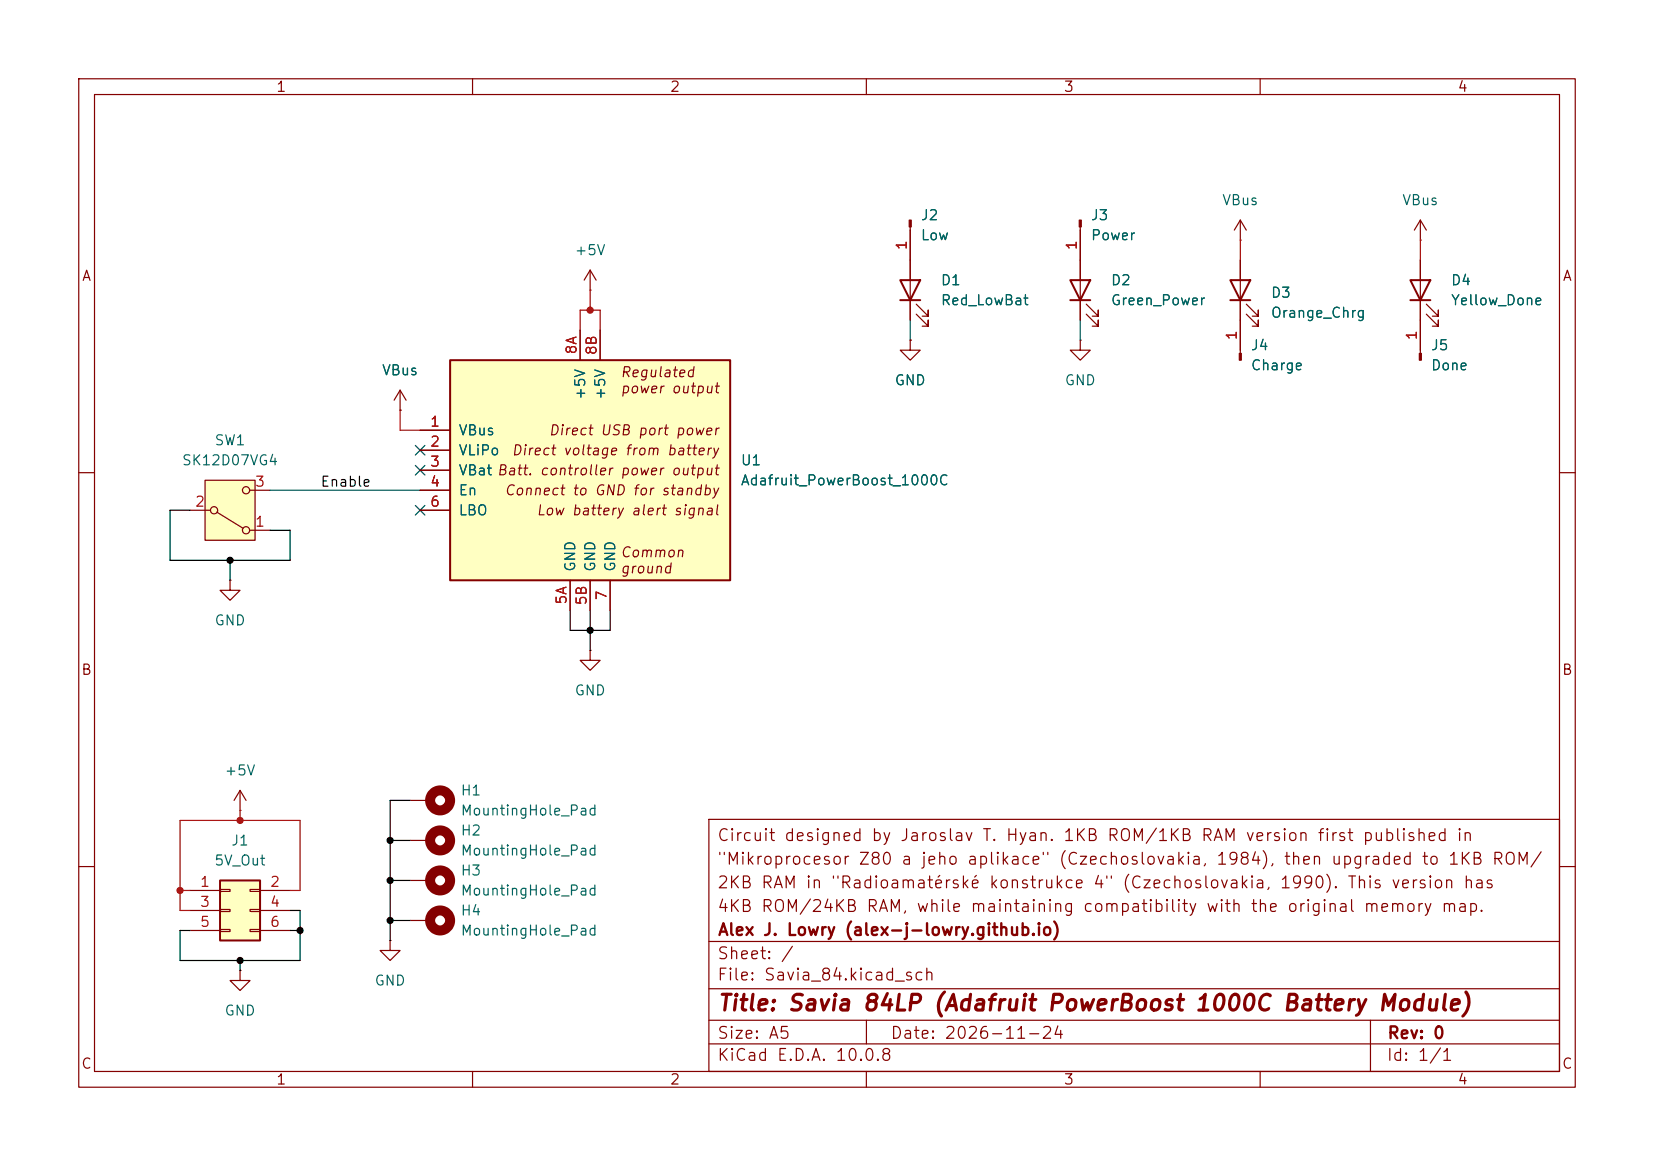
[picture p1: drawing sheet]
<svg xmlns="http://www.w3.org/2000/svg" width="210mm" height="148mm" viewBox="0 0 210 148" stroke-linecap="round" stroke-linejoin="round" font-family="sans-serif">
<g fill="none" stroke="#840000" stroke-width=".15">
<path d="M10 10h190v128h-190zM12 12h186v124h-186zM60 10v2M110 10v2M160 10v2M74.9 36.8h.1M74.9 34.3l-.7 1.3M74.9 34.3l.8 1.3M74.9 34.3v2.5M157.5 30.5h.1M157.5 27.9v2.6M157.5 33v7.6"/>
<path d="M157.5 27.9l-.8 1.3M157.5 27.9l.7 1.3M158.2 39.9l1.6 1.5v-.8v.8h-.8M158.2 38.6l1.6 1.5v-.7v.7h-.8M180.3 30.5h.1M180.3 27.9l-.7 1.3M180.3 27.9l.8 1.3M180.3 27.9v2.6M180.3 33v11.9M181.1 39.9l1.5 1.5v-.8v.8h-.7M181.1 38.6l1.5 1.5v-.7v.7h-.7M50.8 52.1h.1"/>
<path d="M50.8 49.5l-.8 1.3M50.8 49.5l.8 1.3M50.8 49.5v2.6M10 60h2M198 60h2M10 110h2M30.5 102.9h.1M30.5 100.3l-.8 1.3M30.5 100.3l.7 1.3M30.5 100.3v2.6M90 104h108v32h-108zM90 119.5h108"/>
<path d="M198 110h2M30.5 123.2v1.3h1.2l-1.2 1.2-1.3-1.2h1.3M30.5 123.2h.1M60 136v2M90 132.5h108M90 129.5h108M90 125.5h108M110 136v2M110 129.5v3M160 136v2M174 129.5v6.5"/>
</g>
<path d="M156.2 35.6h2.5l-1.2 2.5zM156.2 38.1h2.5M179.1 35.6h2.5l-1.3 2.5zM179.1 38.1h2.5" fill="none" stroke="#840000" stroke-width=".25"/>
<path d="M180.2 44.9h.3v.8h-.3z" fill="#840000" stroke="#840000" stroke-width=".15"/>
<path d="M57.1 45.7h35.6v28h-35.6z" fill="#ffffc2"/>
<path d="M57.1 45.7h35.6v28h-35.6z" fill="none" stroke="#840000" stroke-width=".25"/>
<path d="M53.3 54.6h3.8M53.3 57.2h3.8M53.3 59.7h3.8M73.7 41.9v3.8M76.2 41.9v3.8M115.6 43.2v1.3h1.2l-1.2 1.2-1.3-1.2h1.3M115.6 43.2h.1M53.3 62.2h3.8M53.3 64.8h3.8M72.4 73.7v3.8M74.9 73.7v3.8M77.5 73.7v3.8" fill="none" stroke="#840000" stroke-width=".15"/>
<path d="M27.9 111.8h5.1v7.6h-5.1z" fill="#ffffc2"/>
<path d="M114.3 35.6h2.5l-1.2 2.5zM114.3 38.1h2.5M135.9 35.6h2.5l-1.2 2.5zM135.9 38.1h2.5M27.9 111.8h5.1v7.6h-5.1z" fill="none" stroke="#840000" stroke-width=".25"/>
<g fill="none" stroke="#840000" stroke-width=".15">
<path d="M115.6 28.8v11.8M116.3 39.9l1.6 1.5v-.8v.8h-.8M116.3 38.6l1.6 1.5v-.7v.7h-.8M137.2 28.8v11.8M137.9 39.9l1.5 1.5v-.8v.8h-.7M137.9 38.6l1.5 1.5v-.7v.7h-.7M137.2 43.2v1.3h1.2l-1.2 1.2-1.3-1.2h1.3M137.2 43.2h.1M157.5 40.6v4.3M29.2 73.7v1.2h1.3l-1.3 1.3-1.3-1.3h1.3M29.2 73.7h.1M24.1 113h3.8"/>
<path d="M24.1 115.6h3.8M24.1 118.1h3.8M27.9 112.9h1.3v.3h-1.3zM27.9 115.4h1.3v.3h-1.3zM27.9 118h1.3v.2h-1.3zM31.7 112.9h1.3v.3h-1.3zM31.7 115.4h1.3v.3h-1.3zM31.7 118h1.3v.2h-1.3zM33 113h3.8M33 115.6h3.8M33 118.1h3.8M52.1 101.6h2.5"/>
</g>
<g fill="#840000" stroke="#840000" stroke-width=".15">
<path d="M115.4 27.9h.3v.9h-.3z"/>
<path d="M137 27.9h.3v.9h-.3z"/>
<path d="M157.4 44.9h.2v.8h-.2z"/>
</g>
<circle cx="55.9" cy="101.6" r="1.27" fill="none" stroke="#840000" stroke-width="1.3"/>
<path d="M26 61h6.4v7.6h-6.4z" fill="#ffffc2"/>
<g fill="none" stroke="#840000" stroke-width=".15">
<path d="M115.6 29.2v6.4M115.6 38.1v2.5M137.2 29.2v6.4M137.2 38.1v2.5M157.5 33v2.6M157.5 38.1v6.4M180.3 33v2.6M180.3 38.1v6.4M50.8 52.1h.1M53.3 54.6h3.8M53.3 57.2h3.8M53.3 59.7h3.8"/>
<path d="M73.7 41.9v3.8M76.2 41.9v3.8M115.6 43.2h.1M24.1 64.8h2.6M26 61h6.4v7.6h-6.4zM27.6 65l3.3 2.1M31.7 67.3h2.6M31.7 62.2h2.6M53.3 64.8h3.8M53.3 62.2h3.8M72.4 73.7v3.8M74.9 73.7v3.8"/>
<path d="M77.5 73.7v3.8M74.9 82.6v1.2h1.3l-1.3 1.3-1.2-1.3h1.2M74.9 82.6h.1M49.5 119.4v1.3h1.3l-1.3 1.2-1.2-1.2h1.2M49.5 119.4h.1M52.1 106.7h2.5M52.1 116.8h2.5M52.1 111.8h2.5"/>
<circle cx="27.2" cy="64.8" r=".46"/>
<circle cx="31.2" cy="67.3" r=".46"/>
<circle cx="31.2" cy="62.2" r=".46"/>
</g>
<g fill="none" stroke="#840000" stroke-width="1.3">
<circle cx="55.9" cy="116.8" r="1.27"/>
<circle cx="55.9" cy="111.8" r="1.27"/>
<circle cx="55.9" cy="106.7" r="1.27"/>
</g>
<path d="M115.6 40.6v2.6M137.2 40.6v2.6M34.3 62.2h19" fill="none" stroke="#009600" stroke-width=".15"/>
<path d="M24.1 64.8h-2.5v6.3h15.2v-3.8h-2.5M29.2 71.1v2.6M72.4 77.5v2.5h5.1v-2.5M74.9 77.5v5.1M36.8 115.6h1.3v6.3h-15.2v-3.8h1.2M36.8 118.1h1.3M49.5 106.7h2.6M49.5 116.8h2.6M49.5 111.8h2.6M52.1 101.6h-2.6v17.8M30.5 121.9v1.3" fill="none" stroke="#000" stroke-width=".15"/>
<path d="M74.9 36.8v2.6M73.7 41.9v-2.5h2.5v2.5M22.9 113h1.2M30.5 102.9v1.2M36.8 113h1.3v-8.9h-15.2v11.5h1.2" fill="none" stroke="#bf0000" stroke-width=".15"/>
<path d="M157.5 30.5v2.5M180.3 30.5v2.5M50.8 52.1v2.5h2.5" fill="none" stroke="#f00000" stroke-width=".15"/>
<path d="M52.7 59.1l1.2 1.2M52.7 56.5l1.2 1.3M53.9 59.1l-1.2 1.2M53.9 56.5l-1.2 1.3M52.7 64.2l1.2 1.2M53.9 64.2l-1.2 1.2" fill="none" stroke="#000084" stroke-width=".15"/>
<g fill="#000">
<circle cx="29.2" cy="71.1" r=".46"/>
<circle cx="74.9" cy="80" r=".46"/>
</g>
<circle cx="74.9" cy="39.4" r=".46" fill="#bf0000"/>
<circle cx="30.5" cy="121.9" r=".46" fill="#000"/>
<g fill="#bf0000">
<circle cx="22.9" cy="113" r=".46"/>
<circle cx="30.5" cy="104.1" r=".46"/>
</g>
<g fill="#000">
<circle cx="38.1" cy="118.1" r=".46"/>
<circle cx="49.5" cy="111.8" r=".46"/>
<circle cx="49.5" cy="106.7" r=".46"/>
<circle cx="49.5" cy="116.8" r=".46"/>
</g>
<text font-size="2" fill="#840000" x="91" y="128.8">Title: Savia 84LP (Adafruit PowerBoost 1000C Battery Module)</text>
<g font-size="1.5" fill="#840000">
<text x="91" y="107.1">Circuit designed by Jaroslav T. Hyan. 1KB ROM/1KB RAM version first published in</text>
<text x="91" y="113.1">2KB RAM in &quot;Radioamatérské konstrukce 4&quot; (Czechoslovakia, 1990). This version has</text>
<text x="91" y="110.1">&quot;Mikroprocesor Z80 a jeho aplikace&quot; (Czechoslovakia, 1984), then upgraded to 1KB ROM/</text>
<text x="91" y="116.1">4KB ROM/24KB RAM, while maintaining compatibility with the original memory map.</text>
<text x="91.1" y="119.1">Alex J. Lowry (alex-j-lowry.github.io)</text>
<text x="91" y="124.8">File: Savia_84.kicad_sch</text>
<text x="91" y="122.1">Sheet: /</text>
<text x="91" y="135">KiCad E.D.A. 10.0.8</text>
<text x="91" y="132.2">Size: A5</text>
<text x="113" y="132.2">Date: 2026-11-24</text>
<text x="176" y="135">Id: 1/1</text>
<text x="176.1" y="132.2">Rev: 0</text>
</g>
<g font-size="1.3" fill="#840000">
<text x="35" y="12">1</text>
<text x="85" y="12">2</text>
<text x="135" y="12">3</text>
<text x="185" y="12">4</text>
<text x="10.3" y="36">A</text>
<text x="198.3" y="36">A</text>
<text x="78.7" y="48.2">Regulated</text>
<text x="78.7" y="50.2">power output</text>
<text x="64.9" y="58.1">Direct voltage from battery</text>
<text x="69.6" y="55.6">Direct USB port power</text>
<text x="63.9" y="63.2">Connect to GND for standby</text>
<text x="68" y="65.7">Low battery alert signal</text>
<text x="68.4" y="60.7">controller power output</text>
<text x="78.7" y="71.1">Common</text>
<text x="78.7" y="73.1">ground</text>
<text x="10.2" y="86">B</text>
<text x="198.2" y="86">B</text>
<text x="10.2" y="136">C</text>
<text x="35" y="138">1</text>
<text x="85" y="138">2</text>
<text x="135" y="138">3</text>
<text x="185" y="138">4</text>
<text x="198.2" y="136">C</text>
</g>
<g font-size="1.3" fill="#006464">
<text x="116.8" y="28.3">J2</text>
<text x="138.4" y="28.3">J3</text>
<text x="155.1" y="26.4">VBus</text>
<text x="177.9" y="26.4">VBus</text>
<text x="72.9" y="32.7">+5V</text>
<text x="116.8" y="30.8">Low</text>
<text x="138.4" y="30.8">Power</text>
<text x="119.4" y="36.5">D1</text>
<text x="119.4" y="39.1">Red_LowBat</text>
<text x="141" y="36.5">D2</text>
<text x="141" y="39.1">Green_Power</text>
<text x="161.3" y="38.1">D3</text>
<text x="161.3" y="40.7">Orange_Chrg</text>
<text x="184.1" y="36.5">D4</text>
<text x="184.1" y="39.1">Yellow_Done</text>
<text x="48.4" y="48">VBus</text>
<text x="158.7" y="44.8">J4</text>
<text x="158.7" y="47.3">Charge</text>
<text x="181.6" y="44.8">J5</text>
<text x="181.6" y="47.3">Done</text>
<text x="74.6" y="50.8" transform="rotate(-90 74.6 50.8)">+5V</text>
<text x="77.2" y="50.8" transform="rotate(-90 77.2 50.8)">+5V</text>
<text x="113.5" y="49.2">GND</text>
<text x="135.1" y="49.2">GND</text>
<text x="23" y="59.4">SK12D07VG4</text>
<text x="27.1" y="56.8">SW1</text>
<text x="58.1" y="55.6">VBus</text>
<text x="58.1" y="58.1">VLiPo</text>
<text x="94" y="59.4">U1</text>
<text x="58.1" y="60.7">VBat Batt.</text>
<text x="58.1" y="63.2">En</text>
<text x="58.1" y="65.7">LBO</text>
<text x="58.1" y="60.7">VBat</text>
<text x="94" y="61.9">Adafruit_PowerBoost_1000C</text>
<text x="73.4" y="72.7" transform="rotate(-90 73.4 72.7)">GND</text>
<text x="75.9" y="72.7" transform="rotate(-90 75.9 72.7)">GND</text>
<text x="78.4" y="72.7" transform="rotate(-90 78.4 72.7)">GND</text>
<text x="27.1" y="79.7">GND</text>
<text x="72.9" y="88.6">GND</text>
<text x="28.4" y="98.8">+5V</text>
<text x="58.4" y="101.3">H1</text>
<text x="29.3" y="107.6">J1</text>
<text x="58.4" y="103.8">MountingHole_Pad</text>
<text x="58.4" y="106.4">H2</text>
<text x="27.1" y="110.2">5V_Out</text>
<text x="58.4" y="108.9">MountingHole_Pad</text>
<text x="58.4" y="111.5">H3</text>
<text x="58.4" y="114">MountingHole_Pad</text>
<text x="58.4" y="116.5">H4</text>
<text x="58.4" y="119.1">MountingHole_Pad</text>
<text x="47.5" y="125.4">GND</text>
<text x="28.4" y="129.2">GND</text>
</g>
<g font-size="1.3" fill="#a90000">
<text x="115.4" y="31.8" transform="rotate(-90 115.4 31.8)">1</text>
<text x="137" y="31.8" transform="rotate(-90 137 31.8)">1</text>
<text x="73.5" y="45.1" transform="rotate(-90 73.5 45.1)">8A</text>
<text x="76.1" y="45.2" transform="rotate(-90 76.1 45.2)">8B</text>
<text x="157.3" y="43.3" transform="rotate(-90 157.3 43.3)">1</text>
<text x="180.2" y="43.3" transform="rotate(-90 180.2 43.3)">1</text>
<text x="54.5" y="54.5">1</text>
<text x="54.5" y="57">2</text>
<text x="54.5" y="59.6">3</text>
<text x="24.7" y="64.6">2</text>
<text x="32.3" y="62.1">3</text>
<text x="54.5" y="62.1">4</text>
<text x="54.5" y="64.6">6</text>
<text x="32.3" y="67.2">1</text>
<text x="72.3" y="76.8" transform="rotate(-90 72.3 76.8)">5A</text>
<text x="74.8" y="76.9" transform="rotate(-90 74.8 76.9)">5B</text>
<text x="77.3" y="76.3" transform="rotate(-90 77.3 76.3)">7</text>
<text x="25.3" y="112.9">1</text>
<text x="34.2" y="112.9">2</text>
<text x="25.3" y="115.4">3</text>
<text x="25.3" y="118">5</text>
<text x="34.2" y="115.4">4</text>
<text x="34.2" y="118">6</text>
</g>
<text font-size="1.3" fill="#0f0f0f" x="40.6" y="62.1">Enable</text>
</svg>
